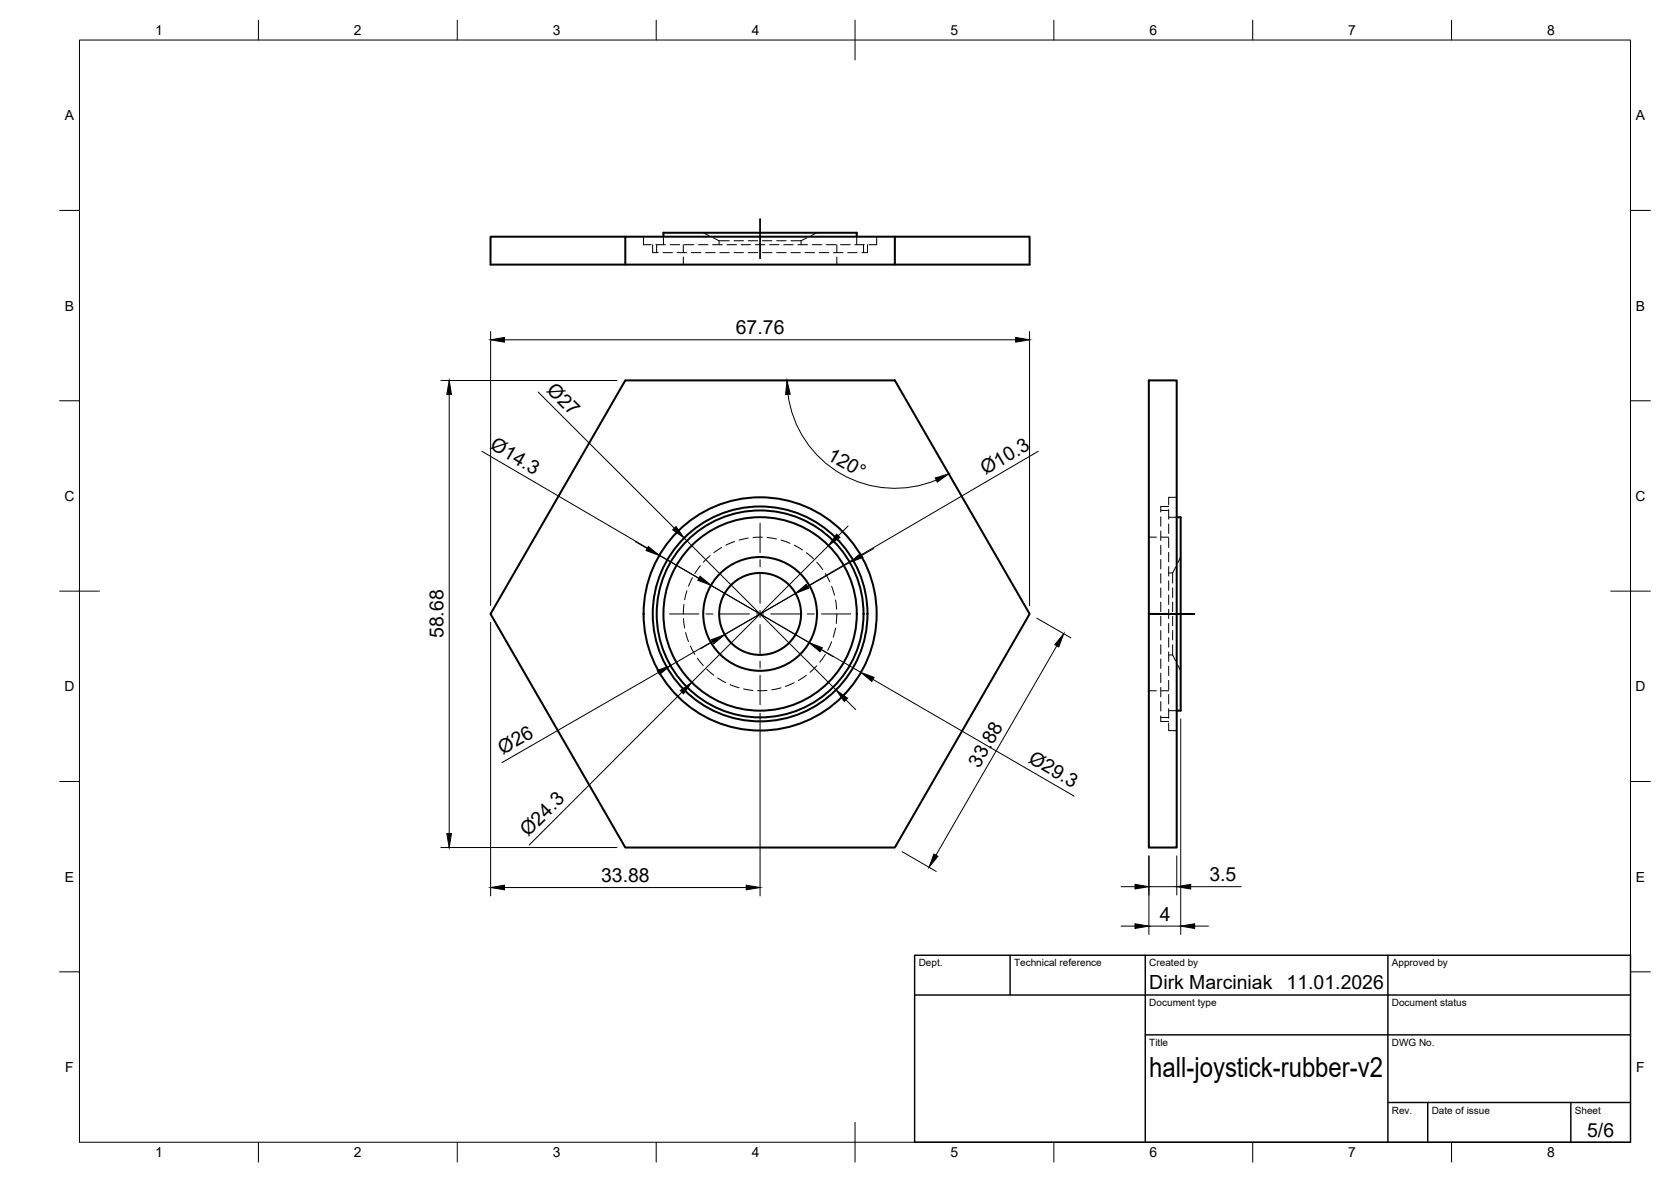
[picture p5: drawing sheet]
<svg xmlns="http://www.w3.org/2000/svg" width="420mm" height="297mm" viewBox="0 0 420 297" stroke-linecap="round" stroke-linejoin="round" font-family="sans-serif">
<!-- layer: Visible -->
<g fill="none" stroke="#000" stroke-width=".51">
<path d="M157.2 59.5h-33.9v7h135.6v-7h-33.9v7M166.8 59.5v-1h48.6v1M225 59.5h-67.8v7M157.2 95.6h67.8l33.9 58.7-33.9 58.7h-67.8l-33.9-58.7zM295.9 130h1v48.6h-1M288.9 154.3h7v58.7h-7v-117.4h7v58.7"/>
<circle cx="191.1" cy="154.3" r="27"/>
<circle cx="191.1" cy="154.3" r="24.3"/>
<circle cx="191.1" cy="154.3" r="26"/>
<circle cx="191.1" cy="154.3" r="14.3"/>
<circle cx="191.1" cy="154.3" r="10.3"/>
<circle cx="191.1" cy="154.3" r="29.3"/>
</g>
<!-- layer: Hidden -->
<g fill="none" stroke="#000" stroke-width=".25">
<path d="M161.8 59.5v2h1.9M166.8 59.5v2M176.8 58.5l1.5 .7M179.3 59.8l1.5 .7v1M202.9 59.8l-1.5 .7M205.4 58.5l-1.5 .7M215.4 59.5v2M220.4 59.5v2h-1.9M164.1 61.5v2h1.4M164.9 61.5h2.4M165.1 61.5v2M166.7 63.5h2.4"/>
<path d="M168.5 61.5h2.4M170.3 63.5h2.4M171.8 61.5v1.9M171.8 64.6v1.9M172.1 61.5h2.3M173.8 63.5h2.4M175.6 61.5h2.4M177.4 63.5h2.4M179.2 61.5h2.4M180.8 60.5h2.6M181 63.5h2.4M182.8 61.5h2.4"/>
<path d="M184.6 60.5h2.3M184.6 63.5h2.3M186.4 61.5h2.3M188.1 60.5h2.4M188.1 63.5h2.4M189.9 61.5h2.4M191.7 60.5h2.4M191.7 63.5h2.4M193.5 61.5h2.4M195.3 60.5h2.4M195.3 63.5h2.4M197.1 61.5h2.4"/>
<path d="M198.9 60.5h2.5M198.9 63.5h2.3M200.6 61.5h2.4M201.4 60.5v1M202.4 63.5h2.4M204.2 61.5h2.4M206 63.5h2.4M207.8 61.5h2.4M209.6 63.5h2.4M210.4 61.5v1.9M210.4 64.6v1.9M211.3 61.5h2.4"/>
<path d="M213.1 63.5h2.4M214.9 61.5h2.4M217.1 61.5v2M218.1 61.5v2h-1.4M178.6 139.6l-1.8 1.7M181.5 137.6l-2 1.3M184.7 136.1l-2.2 .9M188.2 135.2l-2.4 .5M191.7 135l-2.4 .1M192.9 135.1l2.3 .3M196.4 135.7l2.2 .8M199.7 137l2.1 1.2"/>
<path d="M202.8 138.9l1.8 1.5M288.9 135h1.9M291.9 129.9v2.4M291.9 133.4v2.4M291.9 137v2.4M291.9 128.3h2M292 135h1.9M293.9 127.3h-2v1.4M293.9 138.8v2.4M293.9 135.2v2.4M293.9 131.7v2.4M293.9 128.1v2.4"/>
<path d="M293.9 130h2M295.9 125h-2v1.9M296.9 140l-.8 1.5M171.9 155.5l.2 2.3M172 151.9l-.2 2.4M172.4 159l.7 2.2M172.7 148.4l-.6 2.3M174.1 145.2l-1 2.1M176.1 142.2l-1.4 1.9M205.4 141.3l1.5 1.9M207.5 144.1l1.2 2.1M209.1 147.3l.7 2.3"/>
<path d="M210.1 150.8l.3 2.3M210.1 157.8l-.6 2.4M210.4 154.3l-.1 2.4M291.9 140.6v2.4M291.9 144.2v2.3M291.9 147.8v2.3M291.9 151.3v2.4M291.9 154.9v2.4M291.9 158.5v2.3M293.9 156.7v2.4M293.9 153.1v2.4M293.9 149.5v2.4"/>
<path d="M293.9 146v2.3M293.9 142.4v2.4M294.9 144v2.5M294.9 147.8v2.3M294.9 151.3v2.4M294.9 154.9v2.4M294.9 158.5v2.3M295.6 142.5l-.7 1.5h-1M173.6 162.3l1.1 2.1M175.3 165.4l1.5 1.9M177.7 168.1l1.8 1.6M180.4 170.4l2.1 1.2"/>
<path d="M183.6 172l2.2 .8M187 173.1l2.3 .4M192.9 173.5l-2.4 .1M196.4 172.9l-2.3 .5M199.7 171.6l-2.2 .9M202.7 169.7l-2 1.3M205.4 167.3l-1.7 1.7M207.5 164.5l-1.4 1.9M209.1 161.3l-1 2.1M288.9 173.6h1.9M291.9 162v2.4M291.9 165.6v2.4"/>
<path d="M291.9 169.2v2.4M291.9 172.7v2.4M291.9 176.3v2.4M291.9 179.9v1.4h2M292 173.6h1.9M293.9 178.1v2.4M293.9 174.5v2.4M293.9 171v2.3M293.9 167.4v2.4M293.9 163.8v2.4M293.9 160.2v2.4M293.9 164.6h1"/>
<path d="M293.9 178.6h2M294.9 162v2.6M294.9 164.6l.7 1.5M296.1 167.1l.8 1.5M291.9 180.3h2M293.9 181.7v1.9h2"/>
</g>
<!-- layer: BORDER -->
<g fill="none" stroke="#000" stroke-width=".25">
<path d="M20 10.1h390v276.9h-390zM65 5.1v5M115 5.1v5M165 5.1v5M215 5.1v10M265 5.1v5M315 5.1v5M365 5.1v5M15 52.9h5M410 52.9h5M15 100.7h5M410 100.7h5"/>
<path d="M15 148.6h10M405 148.6h10M15 196.4h5M410 196.4h5M15 244.2h5M410 244.2h5M65 287v5M115 287v5M165 287v5M215 282.1v9.9M265 287v5M315 287v5"/>
<path d="M365 287v5"/>
</g>
<!-- layer: TITLEBLOCK -->
<path d="M230 240.1h180v46.9h-180zM230 250h180M254 240.1v9.9M288 240.1v46.9M349 240.1v46.9M288 260.1h122M349 277.1h61M359 277.1v9.9M395 277.1v9.9" fill="none" stroke="#000" stroke-width=".36"/>
<!-- layer: Smart Centers -->
<g fill="none" stroke="#000" stroke-width=".25">
<path d="M191.1 55v10M191.1 131.5v7.4M168.3 154.3h7.4M177.5 154.3h1.8M181.1 154.3h7.3M190.2 154.3h1.8M191.1 140.7v1.8M191.1 144.2v7.4M191.1 153.4v1.8M191.1 157v7.4M193.8 154.3h7.4M203 154.3h1.7"/>
<path d="M206.5 154.3h7.4M290.4 154.3h10zM191.1 166.1v1.8M191.1 169.7v7.4"/>
</g>
<!-- layer: FD_Dimensions -->
<g fill="none" stroke="#000" stroke-width=".25">
<path d="M110.8 95.6h44.3M112.9 99.1v110.4M123.4 83.3v68.9M126.9 85.4h128.5M135.3 98.5l34.2 34.2M198.1 99.1a27.1 27.1 0 0 0 37.3 21.5M258.9 83.3v68.9M121.2 113.4l54.5 31.9M261 113.4l-58 33.9M159.7 136.1l3 1.7M165.8 139.6l50.7 29.4M172 135.2l38.2 38.2"/>
<path d="M208.3 137.1l-34.4 34.4M213.3 132.2l-2.5 2.4M219.7 137.8l-3 1.8M123.4 156.4v68.7M178.8 147.1l24.7 14.4M200 149.1l-17.8 10.4M213.7 141.3l-45.1 26M260.7 155.3l8.6 5M165.5 169l-39.3 22.7M171.4 174l-38.3 38.4M179.2 161.3l-3 1.7M191.1 179.2v45.9"/>
<path d="M206.5 163.3l3 1.7M212.7 175.9l2.5 2.4M219.5 170.7l50.6 29.4M265.7 162.3l-30.4 52.6M296.9 180.7v54.1M110.8 213h44.3M226.8 214l8.6 5M288.9 215.1v19.7M295.9 215.1v9.8M126.9 223h60.7M281.9 232.7h3.5M281.9 222.8h3.5"/>
<path d="M288.9 232.7h8M288.9 222.8h7M299.4 222.8h12.7M300.4 232.7h3.5"/>
</g>
<g fill="#000" stroke="#000" stroke-width=".25">
<path d="M112.9 95.6l.6 3.5h-1.1zM123.4 85.4l3.5-.6v1.2zM197.9 95.6l.8 3.5-1.2 .1zM255.4 84.8l3.5 .6-3.5 .6zM163 137.3l2.8 2.3-3.3-1.2zM169.1 133.1l.9-.8 2 2.9zM210.4 134.2l.8 .9-2.9 2zM213.7 141.3l2.7-2.2 .6 1zM235.2 120.1l3.3-1-2.8 2.1zM176 144.8l2.8 2.3-3.3-1.3zM200 149.1l2.7-2.3 .6 1zM165.2 168.5l3.4-1.2-2.8 2.2z"/>
<path d="M171 173.5l2.9-2-2 2.9zM178.9 160.7l3.3-1.2-2.7 2.3zM203.5 161.5l3.3 1.3-.6 1zM210.2 173.4l2.9 2.1-.8 .8zM216.5 169l3.3 1.2-.6 1zM267.5 159.3l-1.3 3.3-1-.6zM112.4 209.5h1.1l-.6 3.5zM234.8 214.6l1 .6-2.2 2.7zM123.4 223l3.5-.6v1.2zM187.6 222.4l3.5 .6-3.5 .6zM285.4 232.1l3.5 .6-3.5 .6zM285.4 222.2l3.5 .6-3.5 .6z"/>
<path d="M295.9 222.8l3.5-.6v1.2zM296.9 232.7l3.5-.6v1.2z"/>
</g>
<text font-size="7" x="289" y="270.6">hall-joystick-rubber-v2</text>
<g font-size="4.9">
<text x="185" y="83.9">67.76</text>
<text x="137.3" y="98.3" transform="rotate(45 137.3 98.3)">Ø27</text>
<text x="123" y="112.7" transform="rotate(30 123 112.7)">Ø14.3</text>
<text x="207.7" y="115.2" transform="rotate(30 207.7 115.2)">120°</text>
<text x="247.8" y="119.4" transform="rotate(-30 247.8 119.4)">Ø10.3</text>
<text x="111.5" y="160.4" transform="rotate(-90 111.5 160.4)">58.68</text>
<text x="126.5" y="189.7" transform="rotate(-30 126.5 189.7)">Ø26</text>
<text x="258.3" y="191.5" transform="rotate(30 258.3 191.5)">Ø29.3</text>
<text x="246.2" y="193.2" transform="rotate(-60 246.2 193.2)">33.88</text>
<text x="132.8" y="210.4" transform="rotate(-45 132.8 210.4)">Ø24.3</text>
<text x="151.1" y="221.6">33.88</text>
<text x="304.1" y="221.4">3.5</text>
<text x="291.6" y="231.3">4</text>
<text x="289" y="248.5">Dirk Marciniak</text>
<text x="323.5" y="248.5">11.01.2026</text>
<text x="399.1" y="285.7">5/6</text>
</g>
<g font-size="3.5">
<text x="39" y="8.8">1</text>
<text x="89" y="8.8">2</text>
<text x="139" y="8.8">3</text>
<text x="189" y="8.8">4</text>
<text x="239" y="8.8">5</text>
<text x="289" y="8.8">6</text>
<text x="339" y="8.8">7</text>
<text x="389" y="8.8">8</text>
<text x="16.3" y="30.2">A</text>
<text x="411.3" y="30.2">A</text>
<text x="16.3" y="78">B</text>
<text x="411.3" y="78">B</text>
<text x="16.2" y="125.9">C</text>
<text x="411.2" y="125.9">C</text>
<text x="16.2" y="173.7">D</text>
<text x="411.2" y="173.7">D</text>
<text x="16.3" y="221.6">E</text>
<text x="411.3" y="221.6">E</text>
<text x="16.4" y="269.4">F</text>
<text x="411.4" y="269.4">F</text>
<text x="39" y="290.8">1</text>
<text x="89" y="290.8">2</text>
<text x="139" y="290.8">3</text>
<text x="189" y="290.8">4</text>
<text x="239" y="290.8">5</text>
<text x="289" y="290.8">6</text>
<text x="339" y="290.8">7</text>
<text x="389" y="290.8">8</text>
</g>
<g font-size="2.5">
<text x="231" y="242.9">Dept.</text>
<text x="255" y="242.9">Technical reference</text>
<text x="289" y="242.9">Created by</text>
<text x="350" y="242.9">Approved by</text>
<text x="289" y="252.8">Document type</text>
<text x="350" y="252.8">Document status</text>
<text x="289" y="262.9">Title</text>
<text x="350" y="262.9">DWG No.</text>
<text x="350" y="279.9">Rev.</text>
<text x="360" y="279.9">Date of issue</text>
<text x="396" y="279.9">Sheet</text>
</g>
</svg>
